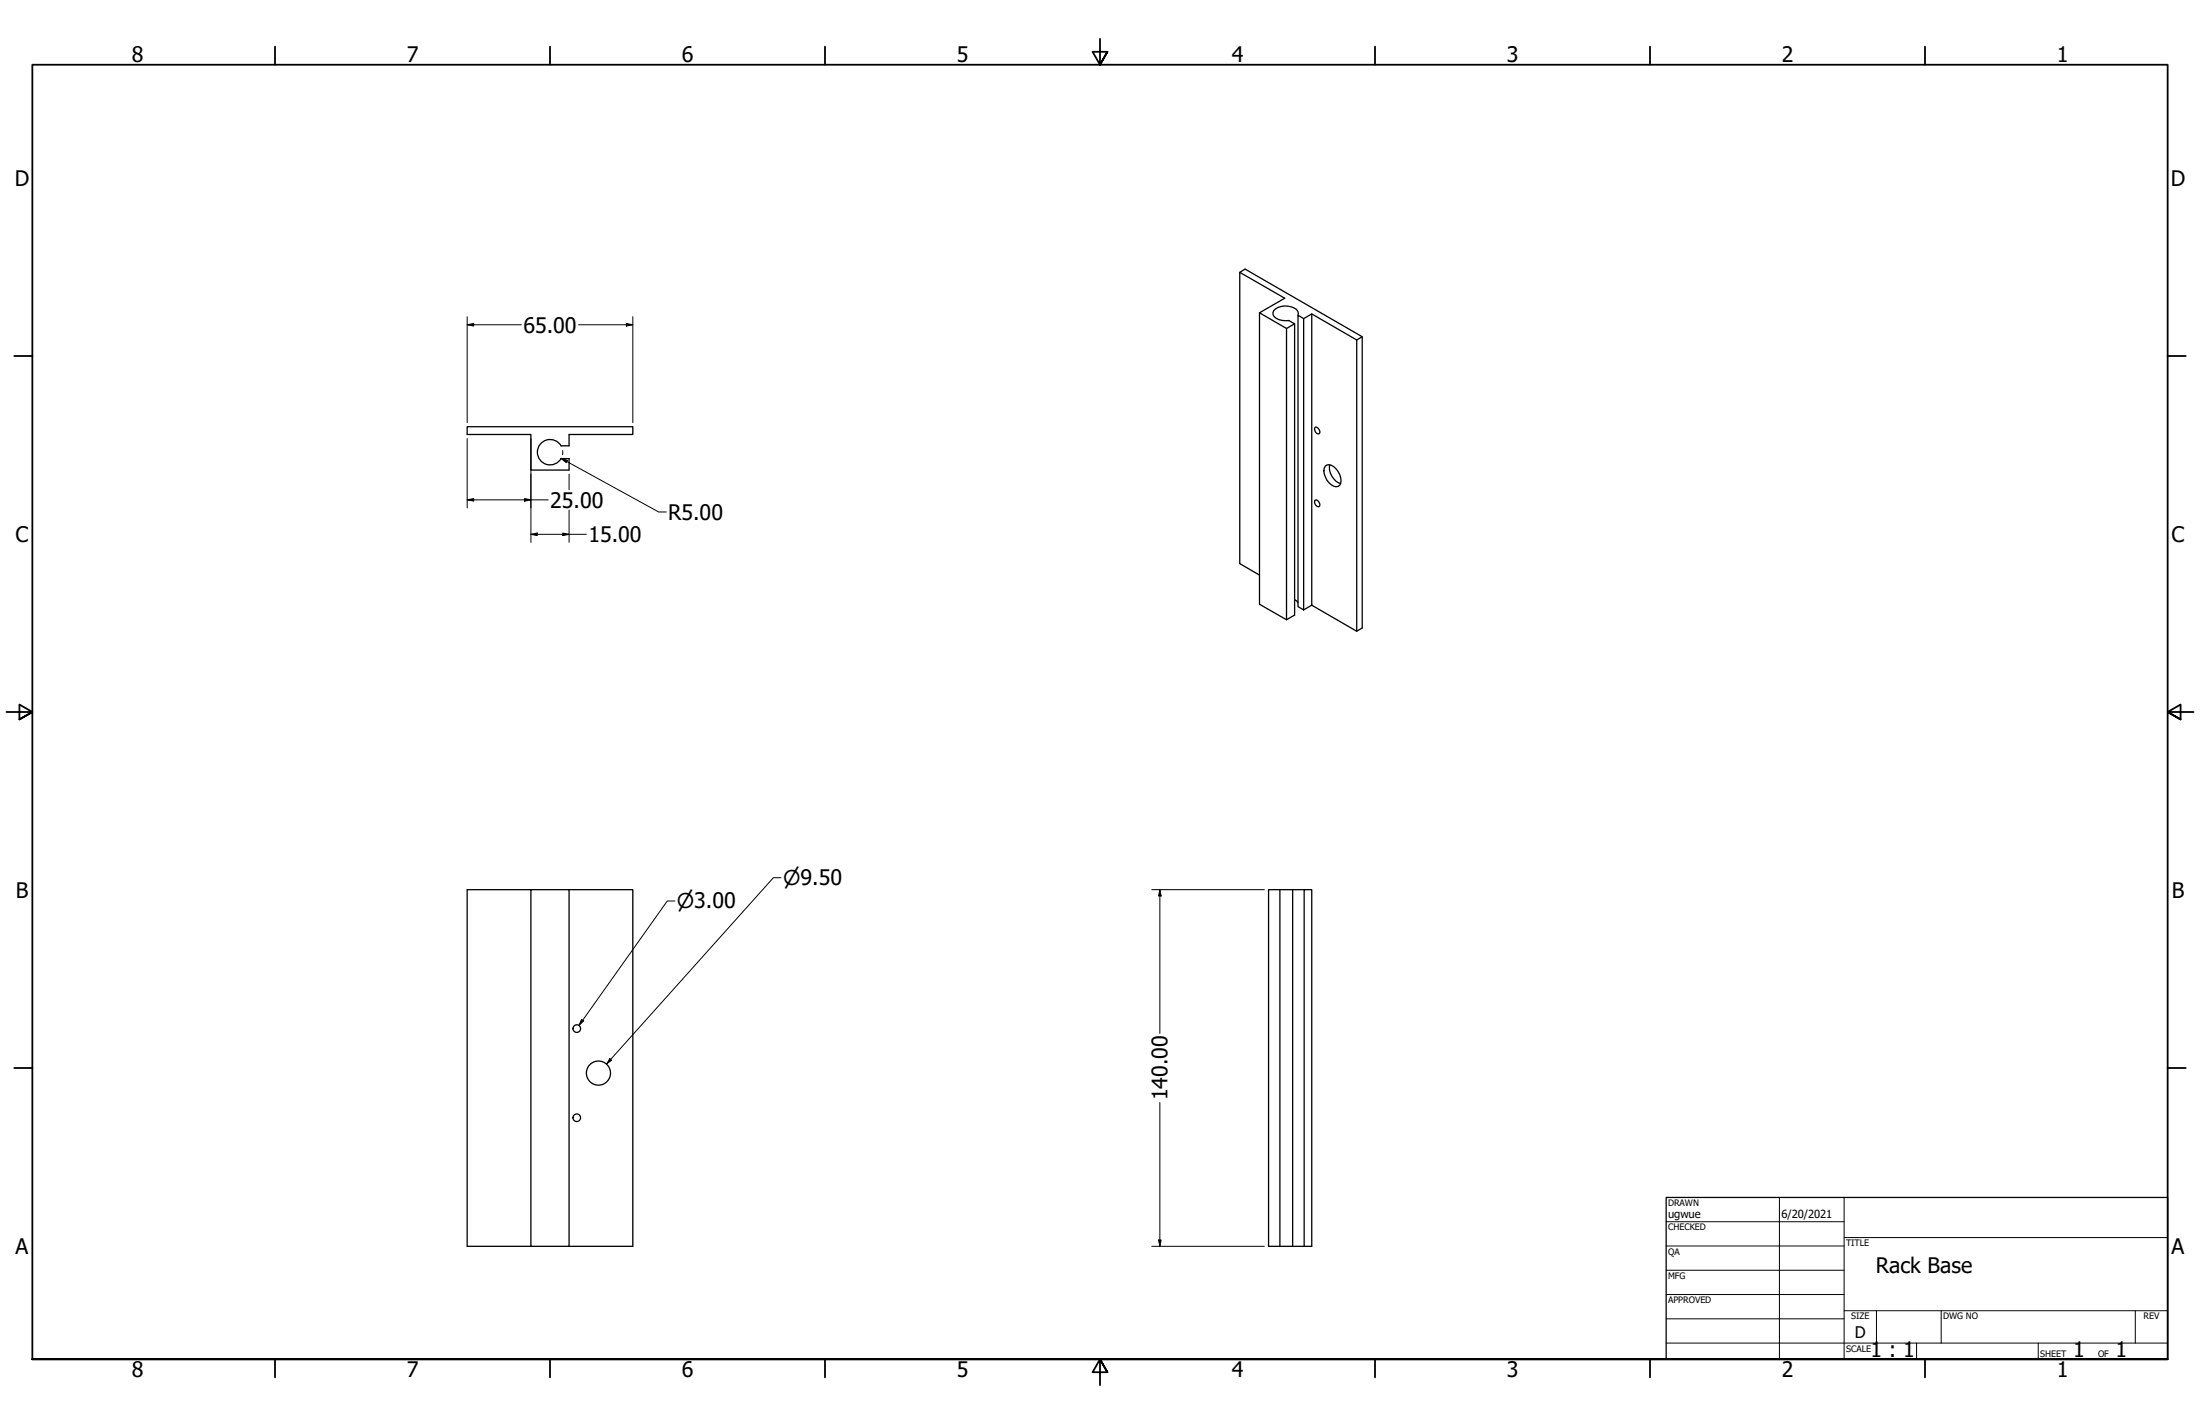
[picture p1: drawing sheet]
<svg xmlns="http://www.w3.org/2000/svg" width="864mm" height="559mm" viewBox="0 0 864 559" stroke-linecap="round" stroke-linejoin="round" font-family="sans-serif">
<!-- layer: Visible (ANSI) -->
<g fill="none" stroke="#000" stroke-width=".51">
<path d="M486.7 106.9l17.6 10.1-9.9 5.7v114.4l10.6 6.1 3.2-1.8v-114.3l-2.2-1.3a5.8 5.8 0 0 1-6.3-2.3 2.5 2.5 0 0 1 1.9-2.9 6.9 6.9 0 0 1 7.9 1.6v1.5M494.4 122.7l10.6 6.2M508.2 127.1l-3.2 1.8v114.3M509.5 123.7l2.2 1.3v114.3l-2.2-1.2zM511.7 125l3.2-1.8v114.3M514.9 123.2l17.7 10.2 2.1-1.3-45.9-26.5-2.1 1.3v114.3l7.7 4.5M532.6 133.4v114.3M534.7 132.1v114.3l-2.1 1.3-17.7-10.2M183.4 167.4h65v3.1h-25v4.4l-3.2 .1a5 5 0 0 0-7.5-1.4 5 5 0 0 0 0 7.7 5 5 0 0 0 7.5-1.4l3.2 .1v4.5h-15v-14h-25zM516.1 167.8l.3-.2a1.83 1.83 0 0 1 1.4 2.6 1.72 1.72 0 0 1-1.7-2.4zM516.1 196.4l.3-.2a1.83 1.83 0 0 1 1.4 2.6 1.72 1.72 0 0 1-1.7-2.4zM520.3 182.9a2.38 2.38 0 0 1 3.3 .2 6.4 6.4 0 0 1 2.3 7.3 2.39 2.39 0 0 1-3.3-.2 7.2 7.2 0 0 1-2.8-6.5z"/>
<path d="M522 182.4a6.8 6.8 0 0 0 4.2 7.3M508.2 235.3l1.3 1.2M514.9 237.5l-3.2 1.8M208.4 349.1h15v140h-15zM208.4 349.1h-25v140h25M223.4 349.1h25v140h-25M498 349.1h9.4v140h-9.4zM502.4 349.1v140M507.4 349.1h4.5M507.4 489.1h7.5v-140h-3v140"/>
<circle cx="226.4" cy="403.6" r="1.49"/>
<circle cx="226.4" cy="438.6" r="1.49"/>
<circle cx="234.9" cy="421.1" r="4.7"/>
</g>
<!-- layer: Border (ANSI) -->
<g fill="none" stroke="#000" stroke-width=".7">
<path d="M107.9 18.3v7.1M215.9 18.3v7.1M323.8 18.3v7.1M431.8 15.2v10.2l-2.9-5.1h5.8l-2.9 5.1 2.9-5.1M539.8 18.3v7.1M647.7 18.3v7.1M755.6 18.3v7.1M5.6 139.7h7.1M850.9 139.7h7.1M2.5 279.4h10.2l-5.1-2.9v5.8l5.1-2.9-5.1 2.9M861.1 279.4h-10.2l5.1-2.9v5.8l-5.1-2.9 5.1 2.9M5.6 419.1h7.1"/>
<path d="M850.9 419.1h7.1M12.7 533.4v-508h838.2v508h-838.2h838.2M107.9 533.4v7.1M215.9 533.4v7.1M323.8 533.4v7.1M434.7 538.5l-2.9-5.1 2.9 5.1h-5.8l2.9-5.1v10.2M539.8 533.4v7.1M647.7 533.4v7.1M755.6 533.4v7.1"/>
</g>
<!-- layer: Title (ANSI) -->
<g fill="none" stroke="#000" stroke-width=".39">
<path d="M654 479.4h69.9M698.5 469.9v63.5M723.9 469.9v63.5M654 488.9h69.9M654 498.5h69.9M723.9 485.6h127M654 508h69.9M654 517.5h69.9M723.9 514.3h127M736.6 514.3v12.7M762 514.3v12.7M838.2 514.3v12.7"/>
<path d="M654 527h196.9M752.3 527v6.4M800.1 527v6.4"/>
</g>
<path d="M654 469.9h196.9v63.5h-196.9z" fill="none" stroke="#000" stroke-width=".51"/>
<!-- layer: Dimension (ANSI) -->
<g fill="none" stroke="#000" stroke-width=".39">
<path d="M183.4 127.4l2.5-.5v1.1zM183.4 127.4h21.3M183.4 124.3v41.6M227.1 127.4h21.3M245.9 126.9l2.5 .5-2.5 .6zM248.4 124.3v41.6M183.4 172.1v27.2M208.4 172.1v40.8M220.3 179.9l2.4 .8-.5 .8zM220.3 179.9l38.3 21h3M220.9 176.8l-.1 1.7M183.4 196.2l2.5-.6v1.1z"/>
<path d="M183.4 196.2h31.8M205.9 195.6l2.5 .6-2.5 .5zM223.4 186.1v6.1M208.4 209.7l2.5-.5v1zM208.4 209.7h21.8M220.9 209.2l2.5 .5-2.5 .5zM223.4 200.2v12.7M264.9 353.6h-3l-34.6 48.8M306.6 344.4h-3l-65.5 73.2M452.1 349.1h44.2M455.3 349.1l.5 2.5h-1zM455.3 349.1v56.5"/>
<path d="M228.3 400l.8 .6-1.8 1.8zM239.4 415.4l.7 .7-2 1.5zM455.3 432.6v56.5M452.1 489.1h44.2M454.8 486.6h1l-.5 2.5z"/>
</g>
<g fill="#000">
<path d="M183.4 127.4l2.5-.5v1.1z" fill-rule="evenodd"/>
<path d="M245.9 126.9l2.5 .5-2.5 .6z" fill-rule="evenodd"/>
<path d="M183.4 196.2l2.5-.6v1.1z" fill-rule="evenodd"/>
<path d="M205.9 195.6l2.5 .6-2.5 .5z" fill-rule="evenodd"/>
<path d="M220.3 179.9l2.4 .8-.5 .8z" fill-rule="evenodd"/>
<path d="M208.4 209.7l2.5-.5v1z" fill-rule="evenodd"/>
<path d="M220.9 209.2l2.5 .5-2.5 .5z" fill-rule="evenodd"/>
<path d="M455.3 349.1l.5 2.5h-1z" fill-rule="evenodd"/>
<path d="M228.3 400l.8 .6-1.8 1.8z" fill-rule="evenodd"/>
<path d="M239.4 415.4l.7 .7-2 1.5z" fill-rule="evenodd"/>
<path d="M454.8 486.6h1l-.5 2.5z" fill-rule="evenodd"/>
</g>
<g font-size="8.4">
<text x="51.7" y="24.4">8</text>
<text x="159.6" y="24.4">7</text>
<text x="267.6" y="24.4">6</text>
<text x="375.5" y="24.4">5</text>
<text x="483.5" y="24.4">4</text>
<text x="591.4" y="24.4">3</text>
<text x="699.4" y="24.4">2</text>
<text x="807.3" y="24.4">1</text>
<text x="5.8" y="72.9">D</text>
<text x="852.1" y="72.9">D</text>
<text x="205.5" y="130.5">65.00</text>
<text x="216" y="199.2">25.00</text>
<text x="262.3" y="204">R5.00</text>
<text x="6.1" y="212.6">C</text>
<text x="231" y="212.7">15.00</text>
<text x="852.4" y="212.6">C</text>
<text x="6.2" y="352.3">B</text>
<text x="852.5" y="352.3">B</text>
<text x="458.3" y="431.8" transform="rotate(-90 458.3 431.8)">140.00</text>
<text x="6.1" y="492">A</text>
<text x="852.4" y="492">A</text>
<text x="736.4" y="499.4">Rack Base</text>
<text x="734.3" y="532.6">1 : 1</text>
<text x="813.8" y="532.6">1</text>
<text x="830.5" y="532.6">1</text>
<text x="51.7" y="540.5">8</text>
<text x="159.6" y="540.5">7</text>
<text x="267.6" y="540.5">6</text>
<text x="375.5" y="540.5">5</text>
<text x="483.5" y="540.5">4</text>
<text x="591.4" y="540.5">3</text>
<text x="699.4" y="540.5">2</text>
<text x="807.3" y="540.5">1</text>
</g>
<g font-size="8">
<text x="307.4" y="347.3">⌀9.50</text>
<text x="265.7" y="356.5">⌀3.00</text>
</g>
<text font-size="6.3" x="728.1" y="524.9">D</text>
<g font-size="4.4">
<text x="654.8" y="477.8">ugwue</text>
<text x="699.3" y="478">6/20/2021</text>
</g>
<g font-size="3.5">
<text x="654.8" y="473.2">DRAWN</text>
<text x="654.8" y="482.8">CHECKED</text>
<text x="724.7" y="488.9">TITLE</text>
<text x="654.8" y="492.3">QA</text>
<text x="654.8" y="501.8">MFG</text>
<text x="654.8" y="511.4">APPROVED</text>
<text x="726.7" y="517.7">SIZE</text>
<text x="762.8" y="517.7">DWG NO</text>
<text x="841.4" y="517.7">REV</text>
<text x="724.7" y="530.4">SCALE</text>
<text x="800.9" y="532.6">SHEET</text>
<text x="823.6" y="532.6">OF</text>
</g>
</svg>
